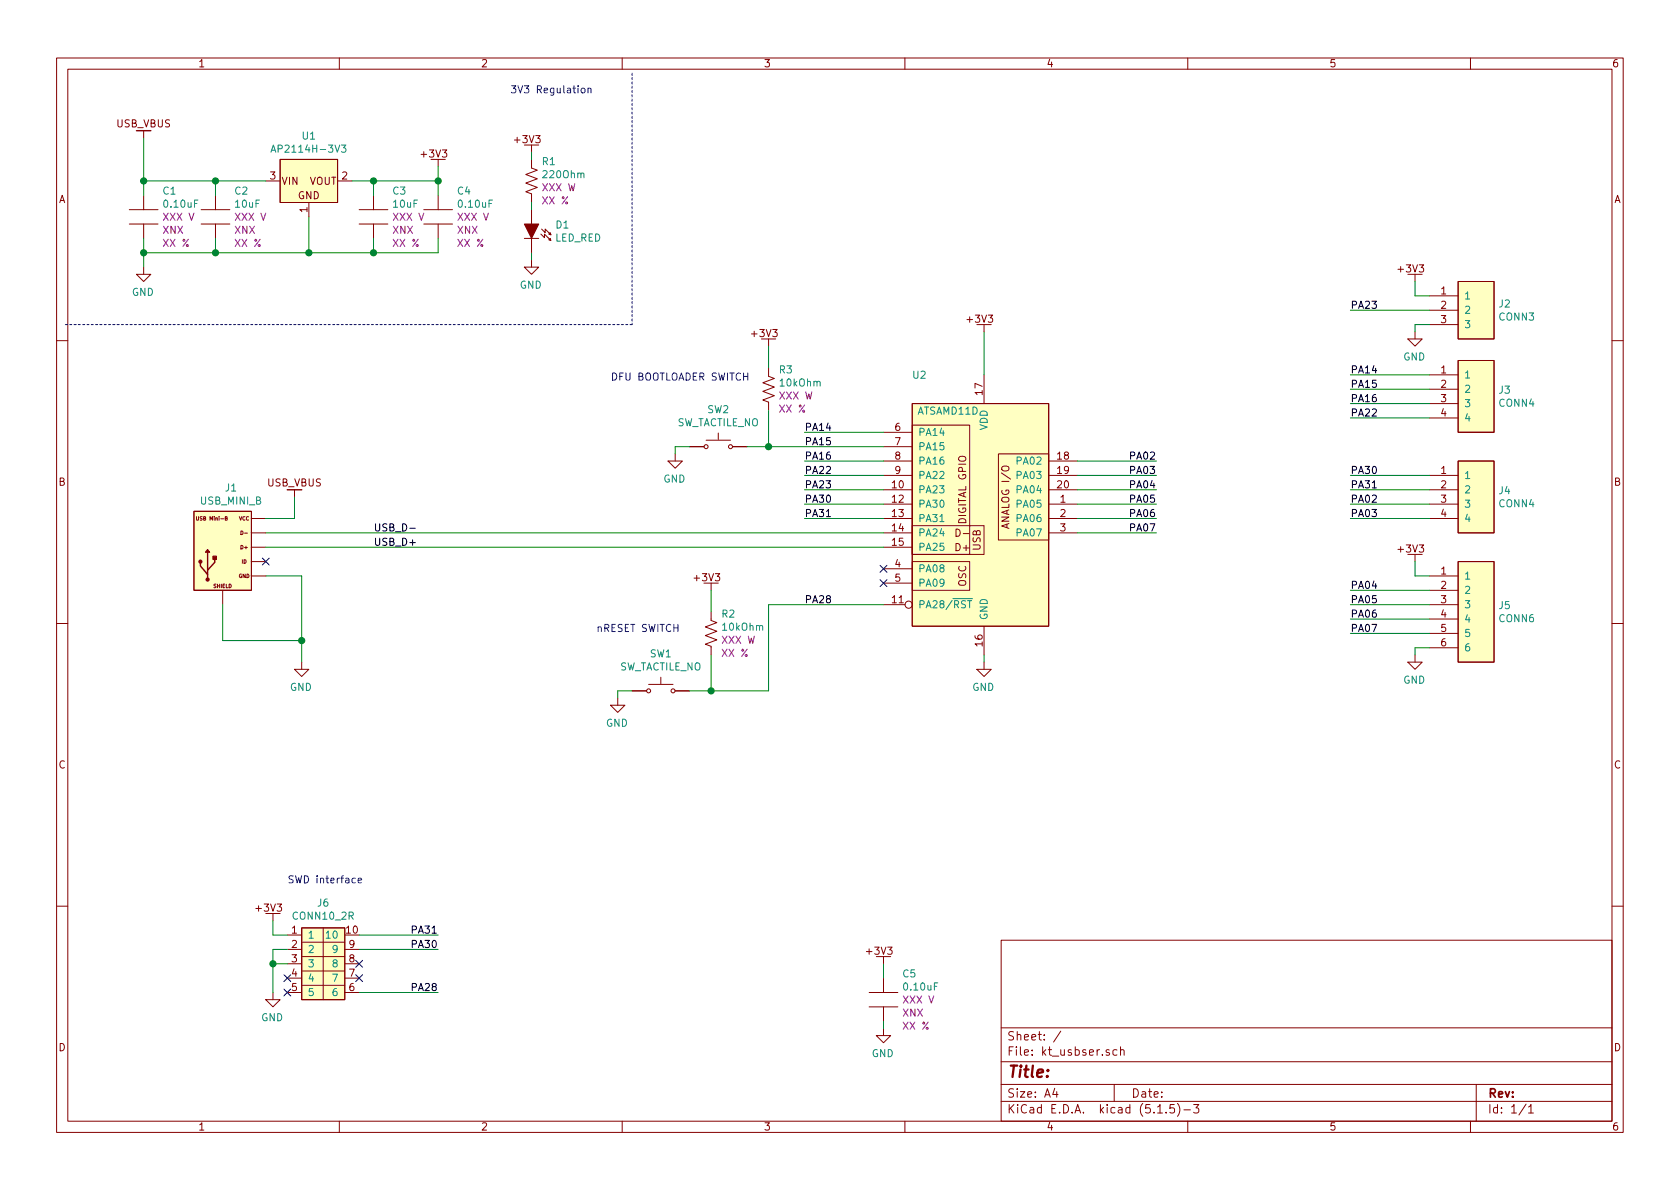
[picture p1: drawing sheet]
EESchema Schematic File Version 4
EELAYER 30 0
EELAYER END
$Descr A4 11693 8268
encoding utf-8
Sheet 1 1
Title ""
Date ""
Rev ""
Comp ""
Comment1 ""
Comment2 ""
Comment3 ""
Comment4 ""
$EndDescr
$Comp
L conn_usb:USB_MINI_B J1
U 1 1
P 1850 3800
F 0 "J1" H 1608 4215 50  0000 C CNN
F 1 "USB_MINI_B" H 1608 4124 50  0000 C CNN
F 2 "conn:USB_MINIB_THT_TE_2172034-1" H 2050 4250 50  0001 C CNN
F 3 "" H 2050 4250 50  0001 C CNN
	1    1850 3800
	1    0    0    -1  
$EndComp
NoConn ~ 1850 3900
$Comp
L power:USB_VBUS #POW0101
U 1 1
P 2050 3450
F 0 "#POW0101" H 1950 3750 50  0001 C CNN
F 1 "USB_VBUS" H 2050 3650 50  0001 C CNN
F 2 "" H 2100 3700 50  0001 C CNN
F 3 "" H 2100 3700 50  0001 C CNN
	1    2050 3450
	1    0    0    -1  
$EndComp
Wire Wire Line
	2050 3600 2050 3450
Wire Wire Line
	1850 3600 2050 3600
Wire Wire Line
	1550 4450 1550 4200
Wire Wire Line
	1550 4450 2100 4450
Wire Wire Line
	2100 4450 2100 4000
Wire Wire Line
	2100 4000 1850 4000
Wire Wire Line
	2100 4450 2100 4600
Connection ~ 2100 4450
$Comp
L power:USB_VBUS #POW0103
U 1 1
P 1000 950
F 0 "#POW0103" H 900 1250 50  0001 C CNN
F 1 "USB_VBUS" H 1000 1150 50  0001 C CNN
F 2 "" H 1050 1200 50  0001 C CNN
F 3 "" H 1050 1200 50  0001 C CNN
	1    1000 950 
	1    0    0    -1  
$EndComp
$Comp
L ic_ldo:AP2114H-3V3 U1
U 1 1
P 2150 1250
F 0 "U1" H 2150 1565 50  0000 C CNN
F 1 "AP2114H-3V3" H 2150 1474 50  0000 C CNN
F 2 "package_sop:SOT-223" H 1950 1550 50  0001 C CNN
F 3 "https://www.diodes.com/assets/Datasheets/AP2114.pdf" H 1950 1550 50  0001 C CNN
F 4 "Diodes Inc" H 1550 1100 50  0001 C CNN "MFG"
F 5 "AP2114H-3.3TRG1" H 1650 1000 50  0001 C CNN "MFG P/N"
F 6 "Digi-Key" H 2700 1100 50  0001 C CNN "VENDOR1"
F 7 "AP2114H-3.3TRG1DICT-ND" H 2800 1000 50  0001 C CNN "VENDOR1 P/N"
	1    2150 1250
	1    0    0    -1  
$EndComp
Wire Wire Line
	1000 950  1000 1250
$Comp
L capacitors_ceramic:10uF C2
U 1 1
P 1500 1500
F 0 "C2" V 1318 1628 50  0000 L CNN
F 1 "10uF" V 1409 1628 50  0000 L CNN
F 2 "cap_smt:CAP_0603" H 1150 1750 50  0001 C CNN
F 3 "" H 1150 1750 50  0001 C CNN
F 4 "XXX V" V 1500 1628 50  0000 L CNN "Voltage"
F 5 "XNX" V 1591 1628 50  0000 L CNN "Dielectric"
F 6 "XX %" V 1682 1628 50  0000 L CNN "Tolerance"
F 7 "" H 1150 1750 50  0001 C CNN "MFG1"
F 8 "" H 1150 1750 50  0001 C CNN "MFG1 P/N"
F 9 "" H 1150 1750 50  0001 C CNN "VENDOR1"
F 10 "" H 1150 1750 50  0001 C CNN "VENDOR1 P/N"
	1    1500 1500
	0    1    1    0   
$EndComp
$Comp
L capacitors_ceramic:10uF C3
U 1 1
P 2600 1500
F 0 "C3" V 2418 1628 50  0000 L CNN
F 1 "10uF" V 2509 1628 50  0000 L CNN
F 2 "cap_smt:CAP_0603" H 2250 1750 50  0001 C CNN
F 3 "" H 2250 1750 50  0001 C CNN
F 4 "XXX V" V 2600 1628 50  0000 L CNN "Voltage"
F 5 "XNX" V 2691 1628 50  0000 L CNN "Dielectric"
F 6 "XX %" V 2782 1628 50  0000 L CNN "Tolerance"
F 7 "" H 2250 1750 50  0001 C CNN "MFG1"
F 8 "" H 2250 1750 50  0001 C CNN "MFG1 P/N"
F 9 "" H 2250 1750 50  0001 C CNN "VENDOR1"
F 10 "" H 2250 1750 50  0001 C CNN "VENDOR1 P/N"
	1    2600 1500
	0    1    1    0   
$EndComp
$Comp
L capacitors_ceramic:0.10uF C1
U 1 1
P 1000 1500
F 0 "C1" V 818 1628 50  0000 L CNN
F 1 "0.10uF" V 909 1628 50  0000 L CNN
F 2 "cap_smt:CAP_0603" H 650 1750 50  0001 C CNN
F 3 "" H 650 1750 50  0001 C CNN
F 4 "XXX V" V 1000 1628 50  0000 L CNN "Voltage"
F 5 "XNX" V 1091 1628 50  0000 L CNN "Dielectric"
F 6 "XX %" V 1182 1628 50  0000 L CNN "Tolerance"
F 7 "" H 650 1750 50  0001 C CNN "MFG1"
F 8 "" H 650 1750 50  0001 C CNN "MFG1 P/N"
F 9 "" H 650 1750 50  0001 C CNN "VENDOR1"
F 10 "" H 650 1750 50  0001 C CNN "VENDOR1 P/N"
	1    1000 1500
	0    1    1    0   
$EndComp
$Comp
L capacitors_ceramic:0.10uF C4
U 1 1
P 3050 1500
F 0 "C4" V 2868 1628 50  0000 L CNN
F 1 "0.10uF" V 2959 1628 50  0000 L CNN
F 2 "cap_smt:CAP_0603" H 2700 1750 50  0001 C CNN
F 3 "" H 2700 1750 50  0001 C CNN
F 4 "XXX V" V 3050 1628 50  0000 L CNN "Voltage"
F 5 "XNX" V 3141 1628 50  0000 L CNN "Dielectric"
F 6 "XX %" V 3232 1628 50  0000 L CNN "Tolerance"
F 7 "" H 2700 1750 50  0001 C CNN "MFG1"
F 8 "" H 2700 1750 50  0001 C CNN "MFG1 P/N"
F 9 "" H 2700 1750 50  0001 C CNN "VENDOR1"
F 10 "" H 2700 1750 50  0001 C CNN "VENDOR1 P/N"
	1    3050 1500
	0    1    1    0   
$EndComp
Wire Wire Line
	2450 1250 2600 1250
Wire Wire Line
	3050 1250 3050 1350
Wire Wire Line
	2600 1350 2600 1250
Connection ~ 2600 1250
Wire Wire Line
	2600 1250 3050 1250
Wire Wire Line
	2150 1500 2150 1750
Wire Wire Line
	2150 1750 2600 1750
Wire Wire Line
	3050 1750 3050 1650
Wire Wire Line
	2600 1650 2600 1750
Connection ~ 2600 1750
Wire Wire Line
	2600 1750 3050 1750
Wire Wire Line
	1500 1350 1500 1250
Connection ~ 1500 1250
Wire Wire Line
	1500 1250 1850 1250
Wire Wire Line
	1000 1250 1000 1350
Wire Wire Line
	1000 1250 1500 1250
Connection ~ 1000 1250
Wire Wire Line
	1000 1650 1000 1750
Wire Wire Line
	1000 1750 1500 1750
Connection ~ 2150 1750
Wire Wire Line
	1500 1650 1500 1750
Connection ~ 1500 1750
Wire Wire Line
	1500 1750 2150 1750
$Comp
L power:GND #PWR0101
U 1 1
P 1000 1850
F 0 "#PWR0101" H 1000 2000 50  0001 C CNN
F 1 "GND" H 995 1677 50  0000 C CNN
F 2 "" H 1000 2000 50  0001 C CNN
F 3 "" H 1000 2000 50  0001 C CNN
	1    1000 1850
	1    0    0    -1  
$EndComp
Wire Wire Line
	1000 1850 1000 1750
Connection ~ 1000 1750
$Comp
L power:+3V3 #PWR0102
U 1 1
P 3050 1150
F 0 "#PWR0102" H 2970 1385 50  0001 C CNN
F 1 "+3V3" H 3020 1240 50  0001 C CNN
F 2 "" H 2970 1385 50  0001 C CNN
F 3 "" H 2970 1385 50  0001 C CNN
	1    3050 1150
	1    0    0    -1  
$EndComp
Wire Wire Line
	3050 1150 3050 1250
Connection ~ 3050 1250
$Comp
L diode_led:LED_RED D1
U 1 1
P 3700 1600
F 0 "D1" H 3863 1646 50  0000 L CNN
F 1 "LED_RED" H 3863 1555 50  0000 L CNN
F 2 "led_smd:LED_0805" H 3650 1900 50  0001 C CNN
F 3 "" H 3650 1900 50  0001 C CNN
	1    3700 1600
	1    0    0    -1  
$EndComp
$Comp
L resistors:220Ohm R1
U 1 1
P 3700 1250
F 0 "R1" V 3563 1318 50  0000 L CNN
F 1 "220Ohm" V 3654 1318 50  0000 L CNN
F 2 "res_smt:RES_0603" H 3350 1500 50  0001 C CNN
F 3 "" H 3350 1500 50  0001 C CNN
F 4 "XXX W" V 3745 1318 50  0000 L CNN "Power"
F 5 "XX %" V 3836 1318 50  0000 L CNN "Tolerance"
	1    3700 1250
	0    1    1    0   
$EndComp
Wire Wire Line
	3700 1450 3700 1400
$Comp
L power:GND #PWR0103
U 1 1
P 3700 1800
F 0 "#PWR0103" H 3700 1950 50  0001 C CNN
F 1 "GND" H 3695 1627 50  0000 C CNN
F 2 "" H 3700 1950 50  0001 C CNN
F 3 "" H 3700 1950 50  0001 C CNN
	1    3700 1800
	1    0    0    -1  
$EndComp
Wire Wire Line
	3700 1800 3700 1750
$Comp
L power:+3V3 #PWR0104
U 1 1
P 3700 1050
F 0 "#PWR0104" H 3620 1285 50  0001 C CNN
F 1 "+3V3" H 3670 1140 50  0001 C CNN
F 2 "" H 3620 1285 50  0001 C CNN
F 3 "" H 3620 1285 50  0001 C CNN
	1    3700 1050
	1    0    0    -1  
$EndComp
Wire Wire Line
	3700 1050 3700 1100
Wire Notes Line
	4400 500  4400 2250
Wire Notes Line
	4400 2250 450  2250
Text Notes 3550 650  0    50   ~ 0
3V3 Regulation
$Comp
L switches:SW_TACTILE_NO SW2
U 1 1
P 5000 3100
F 0 "SW2" H 5000 3360 50  0000 C CNN
F 1 "SW_TACTILE_NO" H 5000 3269 50  0000 C CNN
F 2 "sw_tactile:5p2x5p2_SMD" H 4750 3500 50  0001 C CNN
F 3 "https://dznh3ojzb2azq.cloudfront.net/products/Tactile/PTS526/documents/datasheet.pdf" H 4750 3500 50  0001 C CNN
F 4 "C&K" H 5000 3100 50  0001 C CNN "MFG1"
F 5 "PTS526 SMG15 SMTR2 LFS" H 5000 3100 50  0001 C CNN "MFG1 P/N"
F 6 "Digi-Key" H 5000 3100 50  0001 C CNN "VENDOR1"
F 7 "CKN12222-1-ND" H 5000 3100 50  0001 C CNN "VENDOR1 P/N"
	1    5000 3100
	1    0    0    -1  
$EndComp
$Comp
L power:GND #PWR0105
U 1 1
P 4700 3150
F 0 "#PWR0105" H 4700 3300 50  0001 C CNN
F 1 "GND" H 4695 2977 50  0000 C CNN
F 2 "" H 4700 3300 50  0001 C CNN
F 3 "" H 4700 3300 50  0001 C CNN
	1    4700 3150
	1    0    0    -1  
$EndComp
Wire Wire Line
	4700 3150 4700 3100
Wire Wire Line
	4700 3100 4800 3100
$Comp
L resistors:10kOhm R3
U 1 1
P 5350 2700
F 0 "R3" V 5213 2768 50  0000 L CNN
F 1 "10kOhm" V 5304 2768 50  0000 L CNN
F 2 "res_smt:RES_0603" H 5000 2950 50  0001 C CNN
F 3 "" H 5000 2950 50  0001 C CNN
F 4 "XXX W" V 5395 2768 50  0000 L CNN "Power"
F 5 "XX %" V 5486 2768 50  0000 L CNN "Tolerance"
	1    5350 2700
	0    1    1    0   
$EndComp
Wire Wire Line
	5350 2850 5350 3100
Connection ~ 5350 3100
Wire Wire Line
	5350 3100 5200 3100
$Comp
L power:+3V3 #PWR0106
U 1 1
P 5350 2400
F 0 "#PWR0106" H 5270 2635 50  0001 C CNN
F 1 "+3V3" H 5320 2490 50  0001 C CNN
F 2 "" H 5270 2635 50  0001 C CNN
F 3 "" H 5270 2635 50  0001 C CNN
	1    5350 2400
	1    0    0    -1  
$EndComp
Wire Wire Line
	5350 2400 5350 2550
$Comp
L switches:SW_TACTILE_NO SW1
U 1 1
P 4600 4800
F 0 "SW1" H 4600 5060 50  0000 C CNN
F 1 "SW_TACTILE_NO" H 4600 4969 50  0000 C CNN
F 2 "sw_tactile:5p2x5p2_SMD" H 4350 5200 50  0001 C CNN
F 3 "https://dznh3ojzb2azq.cloudfront.net/products/Tactile/PTS526/documents/datasheet.pdf" H 4350 5200 50  0001 C CNN
F 4 "C&K" H 4600 4800 50  0001 C CNN "MFG1"
F 5 "PTS526 SMG15 SMTR2 LFS" H 4600 4800 50  0001 C CNN "MFG1 P/N"
F 6 "Digi-Key" H 4600 4800 50  0001 C CNN "VENDOR1"
F 7 "CKN12222-1-ND" H 4600 4800 50  0001 C CNN "VENDOR1 P/N"
	1    4600 4800
	1    0    0    -1  
$EndComp
Wire Wire Line
	5350 4800 4950 4800
$Comp
L power:GND #PWR0107
U 1 1
P 4300 4850
F 0 "#PWR0107" H 4300 5000 50  0001 C CNN
F 1 "GND" H 4295 4677 50  0000 C CNN
F 2 "" H 4300 5000 50  0001 C CNN
F 3 "" H 4300 5000 50  0001 C CNN
	1    4300 4850
	1    0    0    -1  
$EndComp
Wire Wire Line
	4300 4850 4300 4800
Wire Wire Line
	4300 4800 4400 4800
$Comp
L resistors:10kOhm R2
U 1 1
P 4950 4400
F 0 "R2" V 4813 4468 50  0000 L CNN
F 1 "10kOhm" V 4904 4468 50  0000 L CNN
F 2 "res_smt:RES_0603" H 4600 4650 50  0001 C CNN
F 3 "" H 4600 4650 50  0001 C CNN
F 4 "XXX W" V 4995 4468 50  0000 L CNN "Power"
F 5 "XX %" V 5086 4468 50  0000 L CNN "Tolerance"
	1    4950 4400
	0    1    1    0   
$EndComp
Wire Wire Line
	4950 4550 4950 4800
Connection ~ 4950 4800
Wire Wire Line
	4950 4800 4800 4800
Wire Wire Line
	4950 4100 4950 4250
$Comp
L power:+3V3 #PWR0108
U 1 1
P 4950 4100
F 0 "#PWR0108" H 4870 4335 50  0001 C CNN
F 1 "+3V3" H 4920 4190 50  0001 C CNN
F 2 "" H 4870 4335 50  0001 C CNN
F 3 "" H 4870 4335 50  0001 C CNN
	1    4950 4100
	1    0    0    -1  
$EndComp
Wire Wire Line
	5350 4800 5350 4200
Wire Wire Line
	5350 4200 6150 4200
Text Notes 4150 4400 0    50   ~ 0
nRESET SWITCH\n
Text Notes 4250 2650 0    50   ~ 0
DFU BOOTLOADER SWITCH
NoConn ~ 6150 3950
NoConn ~ 6150 4050
Wire Wire Line
	5350 3100 6150 3100
Wire Wire Line
	5600 3000 6150 3000
Wire Wire Line
	5600 3200 6150 3200
Wire Wire Line
	5600 3300 6150 3300
Wire Wire Line
	5600 3400 6150 3400
Wire Wire Line
	5600 3500 6150 3500
Wire Wire Line
	7500 3200 8050 3200
Wire Wire Line
	7500 3300 8050 3300
Wire Wire Line
	7500 3400 8050 3400
Wire Wire Line
	7500 3500 8050 3500
Wire Wire Line
	7500 3600 8050 3600
Wire Wire Line
	7500 3700 8050 3700
Wire Wire Line
	5600 3600 6150 3600
$Comp
L power:+3V3 #PWR0109
U 1 1
P 6850 2300
F 0 "#PWR0109" H 6770 2535 50  0001 C CNN
F 1 "+3V3" H 6820 2390 50  0001 C CNN
F 2 "" H 6770 2535 50  0001 C CNN
F 3 "" H 6770 2535 50  0001 C CNN
	1    6850 2300
	1    0    0    -1  
$EndComp
$Comp
L power:GND #PWR0110
U 1 1
P 6150 7150
F 0 "#PWR0110" H 6150 7300 50  0001 C CNN
F 1 "GND" H 6145 6977 50  0000 C CNN
F 2 "" H 6150 7300 50  0001 C CNN
F 3 "" H 6150 7300 50  0001 C CNN
	1    6150 7150
	1    0    0    -1  
$EndComp
$Comp
L capacitors_ceramic:0.10uF C5
U 1 1
P 6150 6950
F 0 "C5" V 5968 7078 50  0000 L CNN
F 1 "0.10uF" V 6059 7078 50  0000 L CNN
F 2 "cap_smt:CAP_0603" H 5800 7200 50  0001 C CNN
F 3 "" H 5800 7200 50  0001 C CNN
F 4 "XXX V" V 6150 7078 50  0000 L CNN "Voltage"
F 5 "XNX" V 6241 7078 50  0000 L CNN "Dielectric"
F 6 "XX %" V 6332 7078 50  0000 L CNN "Tolerance"
F 7 "" H 5800 7200 50  0001 C CNN "MFG1"
F 8 "" H 5800 7200 50  0001 C CNN "MFG1 P/N"
F 9 "" H 5800 7200 50  0001 C CNN "VENDOR1"
F 10 "" H 5800 7200 50  0001 C CNN "VENDOR1 P/N"
	1    6150 6950
	0    1    1    0   
$EndComp
$Comp
L ic_mcu:ATSAMD11D U2
U 1 1
P 6850 3450
F 0 "U2" H 6400 4300 50  0000 C CNN
F 1 "ATSAMD11D" H 6600 4050 50  0000 C CNN
F 2 "package_sop:SOIC-20" H 6250 3200 50  0001 C CNN
F 3 "http://ww1.microchip.com/downloads/en/DeviceDoc/Atmel-42363-SAM-D11_Datasheet.pdf" H 6250 3200 50  0001 C CNN
F 4 "Microchip" H 5750 4400 50  0001 C CNN "MFG1"
F 5 "ATSAMD11D14A-SSUT" H 5750 4300 50  0001 C CNN "MFG1 P/N"
F 6 "DigiKey" H 5750 4200 50  0001 C CNN "VENDOR1"
F 7 "ATSAMD11D14A-SSUTCT-ND" H 5800 4100 50  0001 C CNN "VENDOR1 P/N"
	1    6850 3450
	1    0    0    -1  
$EndComp
Wire Wire Line
	6850 2300 6850 2600
Wire Wire Line
	6150 7100 6150 7150
$Comp
L power:+3V3 #PWR0111
U 1 1
P 6150 6700
F 0 "#PWR0111" H 6070 6935 50  0001 C CNN
F 1 "+3V3" H 6120 6790 50  0001 C CNN
F 2 "" H 6070 6935 50  0001 C CNN
F 3 "" H 6070 6935 50  0001 C CNN
	1    6150 6700
	1    0    0    -1  
$EndComp
Wire Wire Line
	6150 6700 6150 6800
Text Label 8050 3200 2    50   ~ 0
PA02
Text Label 8050 3300 2    50   ~ 0
PA03
Text Label 8050 3400 2    50   ~ 0
PA04
Text Label 8050 3500 2    50   ~ 0
PA05
Text Label 8050 3600 2    50   ~ 0
PA06
Text Label 8050 3700 2    50   ~ 0
PA07
Text Label 5600 3600 0    50   ~ 0
PA31
Text Label 5600 3500 0    50   ~ 0
PA30
Text Label 5600 3400 0    50   ~ 0
PA23
Text Label 5600 3300 0    50   ~ 0
PA22
Text Label 5600 3200 0    50   ~ 0
PA16
Text Label 5600 3100 0    50   ~ 0
PA15
Text Label 5600 3000 0    50   ~ 0
PA14
Wire Wire Line
	9950 4100 9400 4100
Wire Wire Line
	9950 4200 9400 4200
Wire Wire Line
	9950 4300 9400 4300
Wire Wire Line
	9950 4400 9400 4400
Text Label 9400 4100 0    50   ~ 0
PA04
Text Label 9400 4200 0    50   ~ 0
PA05
Text Label 9400 4300 0    50   ~ 0
PA06
Text Label 9400 4400 0    50   ~ 0
PA07
$Comp
L conn_rect:CONN6 J5
U 1 1
P 10150 4100
F 0 "J5" H 10428 3996 50  0000 L CNN
F 1 "CONN6" H 10428 3905 50  0000 L CNN
F 2 "conn:1x06_0.1inch_vertical_header" H 10150 4450 50  0001 C CNN
F 3 "" H 10150 4450 50  0001 C CNN
	1    10150 4100
	1    0    0    -1  
$EndComp
Wire Wire Line
	3050 6600 2500 6600
Wire Wire Line
	3050 6500 2500 6500
Text Label 3050 6500 2    50   ~ 0
PA31
Text Label 3050 6600 2    50   ~ 0
PA30
$Comp
L power:+3V3 #PWR0113
U 1 1
P 9850 3900
F 0 "#PWR0113" H 9770 4135 50  0001 C CNN
F 1 "+3V3" H 9820 3990 50  0001 C CNN
F 2 "" H 9770 4135 50  0001 C CNN
F 3 "" H 9770 4135 50  0001 C CNN
	1    9850 3900
	1    0    0    -1  
$EndComp
Wire Wire Line
	9850 3900 9850 4000
$Comp
L power:GND #PWR0114
U 1 1
P 9850 4550
F 0 "#PWR0114" H 9850 4700 50  0001 C CNN
F 1 "GND" H 9845 4377 50  0000 C CNN
F 2 "" H 9850 4700 50  0001 C CNN
F 3 "" H 9850 4700 50  0001 C CNN
	1    9850 4550
	1    0    0    -1  
$EndComp
Wire Wire Line
	9850 4550 9850 4500
Wire Wire Line
	9850 4500 9950 4500
Wire Wire Line
	9850 4000 9950 4000
Text Label 5600 4200 0    50   ~ 0
PA28
Wire Wire Line
	3050 6900 2500 6900
Text Label 3050 6900 2    50   ~ 0
PA28
$Comp
L conn_rect:CONN10_2R J6
U 1 1
P 2250 6700
F 0 "J6" H 2250 7125 50  0000 C CNN
F 1 "CONN10_2R" H 2250 7034 50  0000 C CNN
F 2 "conn:VERT_2R_10POS_1P27MM" H 2100 7150 50  0001 C CNN
F 3 "" H 2100 7150 50  0001 C CNN
	1    2250 6700
	1    0    0    -1  
$EndComp
$Comp
L power:+3V3 #PWR0116
U 1 1
P 1900 6400
F 0 "#PWR0116" H 1820 6635 50  0001 C CNN
F 1 "+3V3" H 1870 6490 50  0001 C CNN
F 2 "" H 1820 6635 50  0001 C CNN
F 3 "" H 1820 6635 50  0001 C CNN
	1    1900 6400
	1    0    0    -1  
$EndComp
Wire Wire Line
	1900 6400 1900 6500
Wire Wire Line
	1900 6500 2000 6500
$Comp
L power:GND #PWR0117
U 1 1
P 6850 4600
F 0 "#PWR0117" H 6850 4750 50  0001 C CNN
F 1 "GND" H 6845 4427 50  0000 C CNN
F 2 "" H 6850 4750 50  0001 C CNN
F 3 "" H 6850 4750 50  0001 C CNN
	1    6850 4600
	1    0    0    -1  
$EndComp
Wire Wire Line
	6850 4600 6850 4550
$Comp
L power:GND #PWR0118
U 1 1
P 1900 6900
F 0 "#PWR0118" H 1900 7050 50  0001 C CNN
F 1 "GND" H 1895 6727 50  0000 C CNN
F 2 "" H 1900 7050 50  0001 C CNN
F 3 "" H 1900 7050 50  0001 C CNN
	1    1900 6900
	1    0    0    -1  
$EndComp
Wire Wire Line
	1900 6600 1900 6700
Wire Wire Line
	2000 6600 1900 6600
Wire Wire Line
	2000 6700 1900 6700
Connection ~ 1900 6700
Wire Wire Line
	1900 6700 1900 6900
NoConn ~ 2000 6800
NoConn ~ 2000 6900
NoConn ~ 2500 6700
NoConn ~ 2500 6800
Text Notes 2000 6150 0    50   ~ 0
SWD interface
$Comp
L conn_rect:CONN4 J4
U 1 1
P 10150 3400
F 0 "J4" H 10428 3396 50  0000 L CNN
F 1 "CONN4" H 10428 3305 50  0000 L CNN
F 2 "conn:1x04_0.1inch_vertical_header" H 10150 3750 50  0001 C CNN
F 3 "" H 10150 3750 50  0001 C CNN
	1    10150 3400
	1    0    0    -1  
$EndComp
Text Label 9400 3300 0    50   ~ 0
PA30
Text Label 9400 3400 0    50   ~ 0
PA31
Wire Wire Line
	9400 3400 9950 3400
Wire Wire Line
	9400 3300 9950 3300
Wire Wire Line
	9850 2050 9950 2050
Wire Wire Line
	9950 3500 9400 3500
Wire Wire Line
	9950 3600 9400 3600
Text Label 9400 3500 0    50   ~ 0
PA02
Text Label 9400 3600 0    50   ~ 0
PA03
Wire Wire Line
	9850 2250 9950 2250
Wire Wire Line
	9850 2300 9850 2250
$Comp
L power:GND #PWR0115
U 1 1
P 9850 2300
F 0 "#PWR0115" H 9850 2450 50  0001 C CNN
F 1 "GND" H 9845 2127 50  0000 C CNN
F 2 "" H 9850 2450 50  0001 C CNN
F 3 "" H 9850 2450 50  0001 C CNN
	1    9850 2300
	1    0    0    -1  
$EndComp
Wire Wire Line
	9850 1950 9850 2050
$Comp
L power:+3V3 #PWR0112
U 1 1
P 9850 1950
F 0 "#PWR0112" H 9770 2185 50  0001 C CNN
F 1 "+3V3" H 9820 2040 50  0001 C CNN
F 2 "" H 9770 2185 50  0001 C CNN
F 3 "" H 9770 2185 50  0001 C CNN
	1    9850 1950
	1    0    0    -1  
$EndComp
$Comp
L conn_rect:CONN3 J2
U 1 1
P 10150 2150
F 0 "J2" H 10428 2196 50  0000 L CNN
F 1 "CONN3" H 10428 2105 50  0000 L CNN
F 2 "conn:1x03_0.1inch_vertical_header" H 10150 2500 50  0001 C CNN
F 3 "" H 10150 2500 50  0001 C CNN
	1    10150 2150
	1    0    0    -1  
$EndComp
Text Label 9400 2150 0    50   ~ 0
PA23
Wire Wire Line
	9400 2150 9950 2150
Wire Wire Line
	9400 2700 9950 2700
Text Label 9400 2700 0    50   ~ 0
PA15
Text Label 9400 2600 0    50   ~ 0
PA14
Text Label 9400 2800 0    50   ~ 0
PA16
Text Label 9400 2900 0    50   ~ 0
PA22
Wire Wire Line
	9400 2900 9950 2900
Wire Wire Line
	9400 2800 9950 2800
Wire Wire Line
	9400 2600 9950 2600
$Comp
L conn_rect:CONN4 J3
U 1 1
P 10150 2700
F 0 "J3" H 10428 2696 50  0000 L CNN
F 1 "CONN4" H 10428 2605 50  0000 L CNN
F 2 "conn:1x04_0.1inch_vertical_header" H 10150 3050 50  0001 C CNN
F 3 "" H 10150 3050 50  0001 C CNN
	1    10150 2700
	1    0    0    -1  
$EndComp
Wire Wire Line
	1850 3700 6150 3700
Wire Wire Line
	1850 3800 6150 3800
$Comp
L power:GND #PWR0119
U 1 1
P 2100 4600
F 0 "#PWR0119" H 2100 4750 50  0001 C CNN
F 1 "GND" H 2095 4427 50  0000 C CNN
F 2 "" H 2100 4750 50  0001 C CNN
F 3 "" H 2100 4750 50  0001 C CNN
	1    2100 4600
	1    0    0    -1  
$EndComp
Text Label 2600 3700 0    50   ~ 0
USB_D-
Text Label 2600 3800 0    50   ~ 0
USB_D+
$EndSCHEMATC
